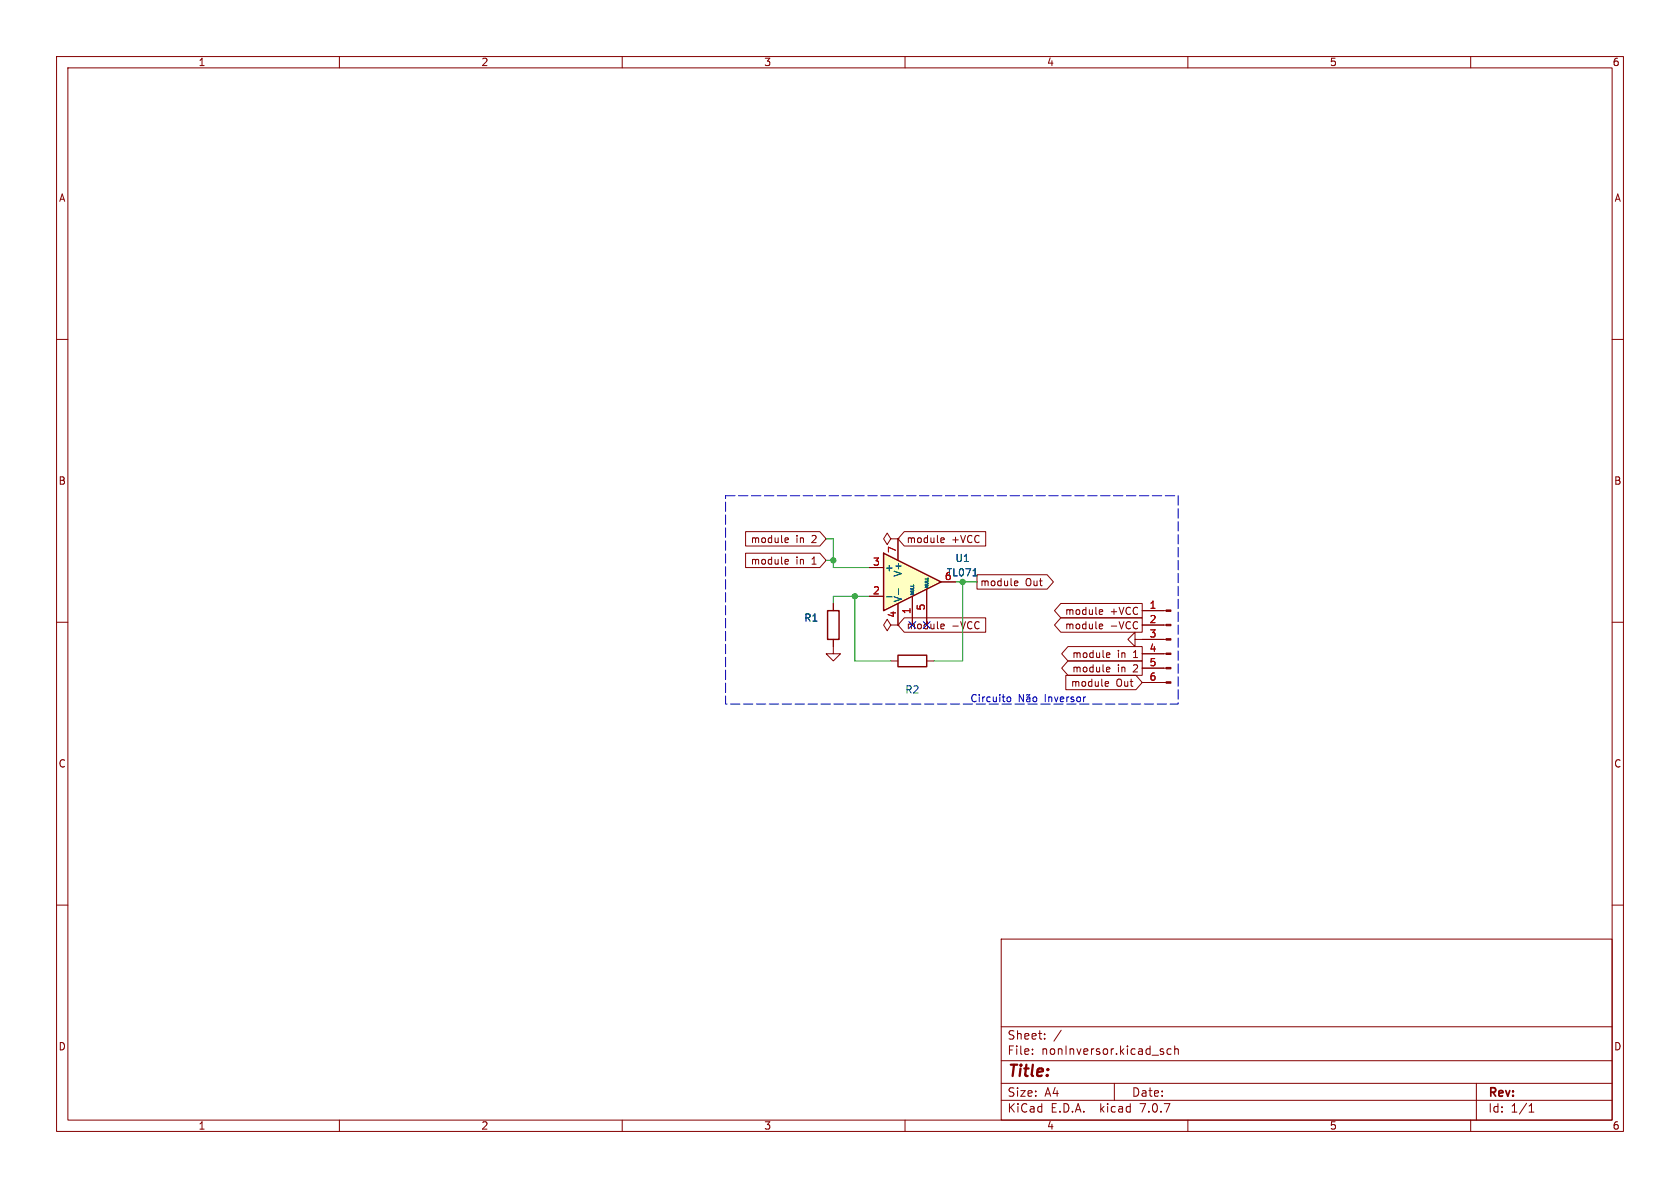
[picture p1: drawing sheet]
<svg xmlns="http://www.w3.org/2000/svg" width="297mm" height="210mm" viewBox="0 0 297 210" stroke-linecap="round" stroke-linejoin="round" font-family="sans-serif">
<g fill="none" stroke="#840000" stroke-width=".18">
<path d="M10 10h277v190h-277zM12 12h273v186h-273zM60 10v2M110 10v2M160 10v2M210 10v2M260 10v2M10 60h2M285 60h2M157.5 95.3l-.7-1.1-.6 1.1 .6 1 .7-1h1.2M158.7 95.3h.1M10 110h2"/>
<path d="M147.3 113v2.6h1.3l-1.3 1.2-1.3-1.2h1.3M147.3 106.7v1.3M157.5 110.5l-.7-1-.6 1 .6 1 .7-1h1.2M157.5 116.8h1.2M158.7 110.5h.1M163.8 116.8h1.3M285 110h2M10 160h2M285 160h2M177 166h108v32h-108zM60 198v2M110 198v2"/>
<path d="M160 198v2M177 194.5h108M177 191.5h108M177 187.5h108M177 181.5h108M182.5 186.3v.1M182.5 185.5v.1M184.7 183.6v.1M184.7 182.8v.1M187.6 182.1l-1.3 2M197 191.5v3M205.5 185.9l.2 .2-.2 .3"/>
<path d="M205.5 185.4l.2 .1M207 185.5l-.4-.1-.3 .3v.4l.2 .2h.5M207.7 185.5l.2-.1 .3 .1 .1 .9M207.7 184.9v1.5M210 198v2M260 198v2M261 191.5v6.5M270.3 196.6h.9M270.3 195.5l.4-.4v1.5"/>
</g>
<path d="M146.3 108h2v5h-2zM158.7 115.8h5.1v2.1h-5.1z" fill="none" stroke="#840000" stroke-width=".25"/>
<path d="M156.2 97.8l10.2 5.1-10.2 5.1z" fill="#ffffc2"/>
<path d="M156.2 97.8l10.2 5.1-10.2 5.1z" fill="none" stroke="#840000" stroke-width=".25"/>
<g fill="none" stroke="#840000" stroke-width=".18">
<path d="M131.8 94h13.1l1.1 1.3-1.1 1.2h-13.1zM131.8 97.8h13.1l1.1 1.3-1.1 1.2h-13.1zM139 95.1h.3l.1 .3-.6 .1M139 98.9h.3l.1 .3-.6 .1M139.3 95.9h-.3M139.3 99.7h-.3M158.7 95.3h.1M158.7 95.3v3.8M159.9 94h14.4v2.5h-14.4l-1.2-1.2zM166.5 95.1h.4v.3l-.6 .1M166.9 95.9h-.4M147.3 106.7v1.3"/>
<path d="M147.3 113v1.3M153.7 105.4h2.5M153.7 100.3h2.5M158.7 110.5h.1M158.7 106.7v3.8M159.9 109.2h14.4v2.6h-14.4l-1.2-1.3zM161.3 105.4v5.1M163.8 104.1v6.4M166.4 102.9h2.5M166.5 110.3l.4 .1v.2l-.6 .1M166.9 111.1l-.4 .1M172.7 101.6h12.4l1.1 1.3-1.1 1.2h-12.4z"/>
<path d="M179.5 102.7l.4 .1v.2l-.6 .1M179.9 103.5h-.4M187.5 109.2h14.4v2.6h-14.4l-1.1-1.3zM187.5 106.7h14.4v2.5h-14.4l-1.1-1.2zM188.4 119.4h12.4l1.1 1.3-1.1 1.2h-12.4zM188.8 114.3h13.1v2.5h-13.1l-1.1-1.2zM188.8 116.8h13.1v2.6h-13.1l-1.1-1.3zM194.5 110.3l.4 .1v.2l-.6 .1M194.5 107.8h.4v.3l-.6 .1M194.9 111.1l-.4 .1M194.9 108.6h-.4M195.8 115.4l.4 .1v.2l-.6 .1"/>
<path d="M195.8 117.9l.4 .1v.2l-.6 .2M196.2 116.2h-.4M196.2 118.7l-.4 .1M200.7 113v-1.2l-1.3 1.2 1.3 1.3v-1.3h5.4M201.9 118.1h4.2M201.9 115.6h4.2M201.9 110.5h4.2M201.9 108h4.2M195.6 120.5h.3l.1 .3-.6 .1M195.9 121.3h-.3M201.9 120.7h4.2"/>
</g>
<path d="M156.7 105.5h1M158.8 104.1v1M172 101.8h.8" fill="none" stroke="#006464" stroke-width=".18"/>
<g fill="#840000" stroke="#840000" stroke-width=".18">
<path d="M206.1 120.5h.9v.3h-.9z"/>
<path d="M206.1 118h.9v.2h-.9z"/>
<path d="M206.1 115.4h.9v.3h-.9z"/>
<path d="M206.1 112.9h.9v.3h-.9z"/>
<path d="M206.1 110.4h.9v.2h-.9z"/>
<path d="M206.1 107.8h.9v.3h-.9z"/>
</g>
<path d="M178.1 123.3l.2-.1 .3 .1 .1 .5-.1 .2h-.3l-.2-.1zM180.9 122.8v1.2l-.7-1.2v1.2M181.5 123.3h.5l.1 .7M182.1 123.5l-.5 .1-.1 .1 .1 .3h.5M182.1 122.8l-.6 .1M182.7 123.3l.2-.1 .3 .1 .1 .5-.1 .2h-.3l-.2-.1zM191.9 123.2l-.2 .1" fill="none" stroke="#0000c2" stroke-width=".18"/>
<path d="M128.3 87.6h80v36.9h-80v-36.9" fill="none" stroke="#0000c2" stroke-width=".18" stroke-dasharray="1.7 .6"/>
<path d="M146 95.3h1.3v5h6.4M146 99.1h1.3M151.1 105.4v11.4h6.4M153.7 105.4h-6.4v1.3M168.9 102.9h3.8M170.2 102.9v13.9h-5.1" fill="none" stroke="#009600" stroke-width=".18"/>
<g fill="#009600" stroke="#009600" stroke-width=".18">
<circle cx="151.1" cy="105.4" r=".46"/>
<circle cx="147.3" cy="99.1" r=".46"/>
<circle cx="170.2" cy="102.9" r=".46"/>
</g>
<text font-size="2.8" fill="#840000" x="178" y="190.9">Title:</text>
<g font-size="2.1" fill="#840000">
<text x="178" y="184">Sheet:</text>
<text x="178" y="186.7">File:</text>
<text x="184.1" y="186.7">nonInversor.kicad_sch</text>
<text x="178" y="196.9">KiCad</text>
<text x="178" y="194.1">Size:</text>
<text x="184.7" y="194.1">A4</text>
<text x="185.7" y="196.9">E.D.A.</text>
<text x="194.6" y="196.9">kicad</text>
<text x="200" y="194.1">Date:</text>
<text x="201.8" y="196.9">7.0.7</text>
<text x="263" y="194.3">Rev:</text>
<text x="263" y="196.9">Id:</text>
<text x="267.1" y="196.9">1/1</text>
</g>
<g font-size="1.8" fill="#840000">
<text x="35" y="11.9">1</text>
<text x="85" y="11.9">2</text>
<text x="135" y="11.9">3</text>
<text x="185" y="11.9">4</text>
<text x="235" y="11.9">5</text>
<text x="285" y="11.9">6</text>
<text x="10.3" y="35.9">A</text>
<text x="285.3" y="35.9">A</text>
<text x="10.3" y="85.9">B</text>
<text x="285.3" y="85.9">B</text>
<text x="132.6" y="96.2">module</text>
<text x="132.6" y="100">module</text>
<text x="140.7" y="96.2">in</text>
<text x="140.7" y="100">in</text>
<text x="143.6" y="96.2">2</text>
<text x="143.6" y="100">1</text>
<text x="160.2" y="96.2">module</text>
<text x="168.2" y="96.2">+VCC</text>
<text x="173.2" y="103.8">module</text>
<text x="181.3" y="103.8">Out</text>
<text x="168.2" y="111.4">-VCC</text>
<text x="188.2" y="111.4">module</text>
<text x="188.2" y="108.9">module</text>
<text x="196.3" y="111.4">-VCC</text>
<text x="196.3" y="108.9">+VCC</text>
<text x="189.5" y="116.5">module</text>
<text x="189.5" y="119.1">module</text>
<text x="197.5" y="116.5">in</text>
<text x="197.5" y="119.1">in</text>
<text x="200.4" y="116.5">1</text>
<text x="200.4" y="119.1">2</text>
<text x="189.2" y="121.6">module</text>
<text x="197.3" y="121.6">Out</text>
<text x="10.3" y="135.9">C</text>
<text x="285.3" y="135.9">C</text>
<text x="10.3" y="185.9">D</text>
<text x="285.3" y="185.9">D</text>
<text x="35" y="199.9">1</text>
<text x="85" y="199.9">2</text>
<text x="135" y="199.9">3</text>
<text x="185" y="199.9">4</text>
<text x="235" y="199.9">5</text>
<text x="285" y="199.9">6</text>
</g>
<g font-size="1.8" fill="#a90000">
<text x="154.2" y="100.1">3</text>
<text x="158.5" y="97.9" transform="rotate(-90 158.5 97.9)">7</text>
<text x="154.2" y="105.2">2</text>
<text x="166.9" y="102.6">6</text>
<text x="203.1" y="107.7">1</text>
<text x="158.5" y="109.3" transform="rotate(-90 158.5 109.3)">4</text>
<text x="161" y="108.7" transform="rotate(-90 161 108.7)">1</text>
<text x="163.6" y="108" transform="rotate(-90 163.6 108)">5</text>
<text x="203.1" y="110.2">2</text>
<text x="203.1" y="112.8">3</text>
<text x="203.1" y="115.3">4</text>
<text x="203.1" y="117.9">5</text>
<text x="203.1" y="120.4">6</text>
</g>
<g font-size="1.8" fill="#006464">
<text x="156.3" y="101.2">+</text>
<text x="168.8" y="99.5">U1</text>
<text x="159.6" y="106.6" transform="rotate(-90 159.6 106.6)">V-</text>
<text x="159.6" y="102.1" transform="rotate(-90 159.6 102.1)">V+</text>
<text x="167.3" y="102.1">TL071</text>
<text x="142.1" y="110.1">R1</text>
<text x="159.9" y="122.8">R2</text>
</g>
<text font-size="1.8" fill="#000084" x="160.2" y="111.4">module</text>
<g font-size="1.8" fill="#0000c2">
<text x="171.4" y="124.2">Circuito</text>
<text x="184.8" y="124.2">Inversor</text>
</g>
<g font-size=".7" fill="#006464">
<text x="161.7" y="105.3" transform="rotate(-90 161.7 105.3)">NULL</text>
<text x="164.2" y="104" transform="rotate(-90 164.2 104)">NULL</text>
</g>
</svg>
